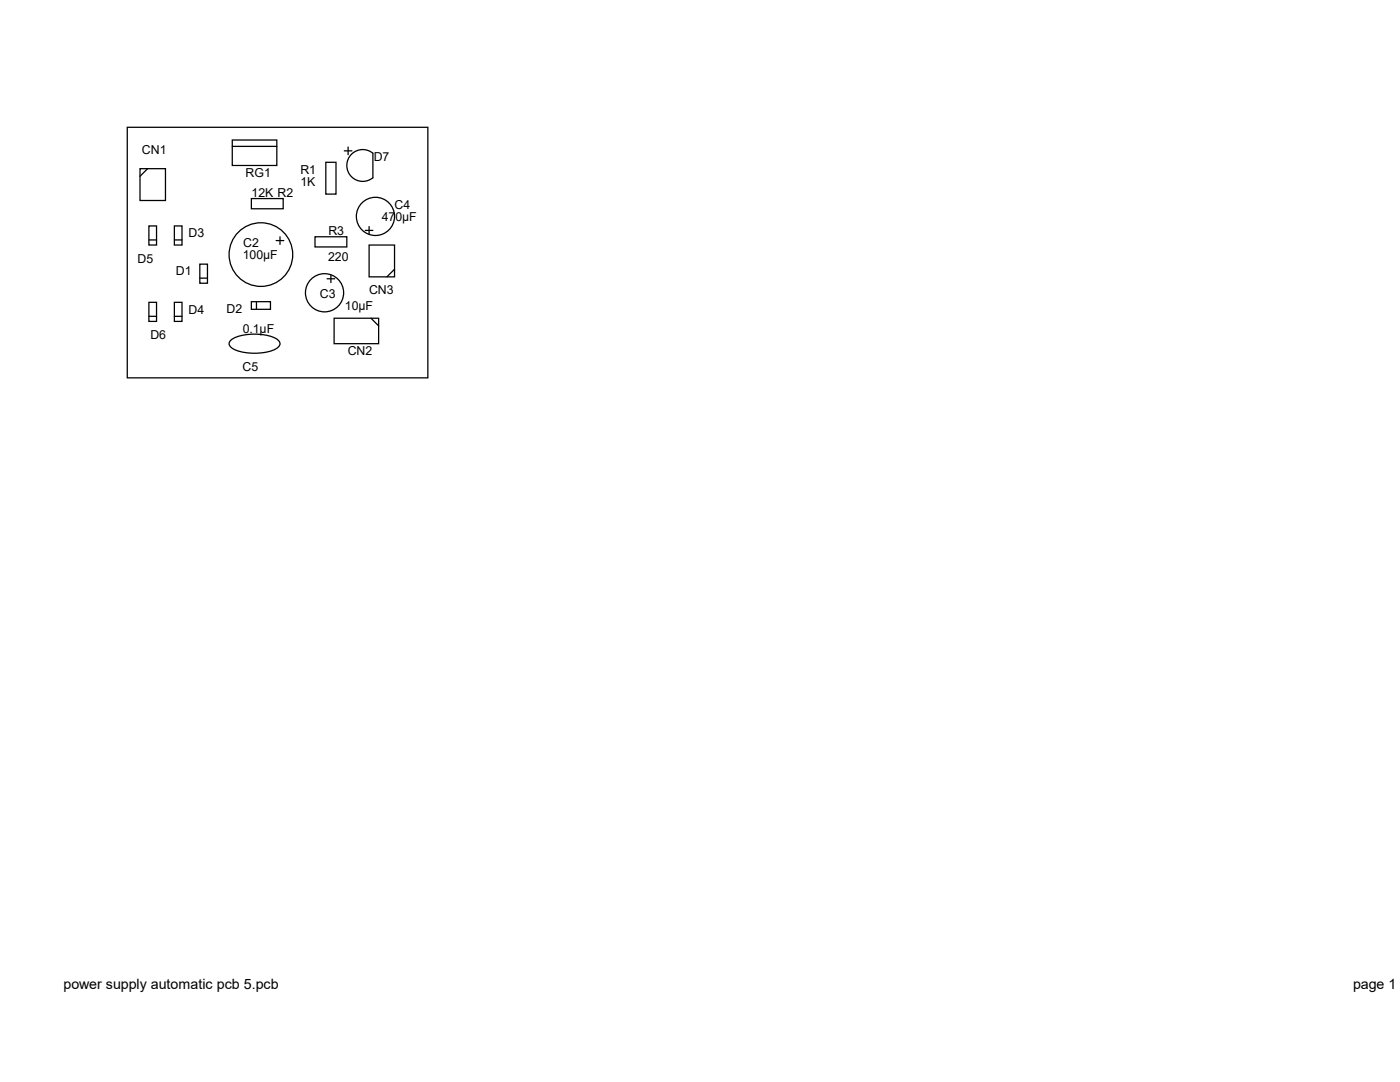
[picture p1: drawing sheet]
<svg xmlns="http://www.w3.org/2000/svg" width="279mm" height="216mm" viewBox="0 0 279 216" stroke-linecap="round" stroke-linejoin="round" font-family="sans-serif">
<g fill="none" stroke="#000" stroke-width=".25">
<path d="M25.4 25.4h60v50h-60zM27.9 33.7h5.1v6.3h-5.1zM29.5 33.7l-1.6 1.5M46.4 27.9h8.8v5.1h-8.8zM46.4 29.2h8.8M50.2 39.6h6.3v2.1h-6.3zM65 32.4h2.1v6.3h-2.1zM68.7 30.1h1.5M69.5 29.3v1.6M74.4 30.6a3.2 3.2 0 0 0-4.3 .2 3.2 3.2 0 0 0 0 4.4 3.2 3.2 0 0 0 4.3 .3M74.4 30.6v4.9M29.7 45.1h1.5v3.8h-1.5z"/>
<path d="M29.7 47.9h1.5M34.8 45.1h1.5v3.8h-1.5zM34.8 47.9h1.5M39.9 52.7h1.5v3.8h-1.5zM39.9 55.5h1.5M55.1 48h1.5M55.9 47.2v1.6M62.9 47.2h6.3v2.1h-6.3zM65.3 55.6h1.5M66 54.9v1.5M72.9 46h1.5M73.7 48.9h5v6.3h-5z"/>
<path d="M73.7 45.2v1.5M78.7 53.7l-1.5 1.5M29.7 60.3h1.5v3.8h-1.5zM29.7 63.1h1.5M34.8 60.3h1.5v3.8h-1.5zM34.8 63.1h1.5M46.1 67.8a9.8 9.8 0 0 1 7.5-.8 2.72 2.72 0 0 1 2.3 1.6 1.86 1.86 0 0 1-1.5 1.3 11.4 11.4 0 0 1-7.8-.3 1.05 1.05 0 0 1-.8-.7 1.05 1.05 0 0 1 .3-1.1zM50.2 60.2h3.8v1.5h-3.8zM51.2 60.2v1.5M66.7 63.5h8.9v5.1h-8.9zM74 63.5l1.6 1.5"/>
<circle cx="52.1" cy="50.8" r="6.4"/>
<circle cx="64.8" cy="58.4" r="3.8"/>
<circle cx="74.9" cy="43.2" r="3.8"/>
</g>
<g font-size="2.8">
<text x="12.7" y="197.4">power supply automatic pcb 5.pcb</text>
<text x="270" y="197.4">page 1 o</text>
</g>
<g font-size="2.5">
<text x="28.3" y="30.8">CN1</text>
<text x="49" y="35.3">RG1</text>
<text x="59.9" y="34.6">R1</text>
<text x="74.6" y="32.1">D7</text>
<text x="50.2" y="39.3">12K R2</text>
<text x="59.9" y="37.2">1K</text>
<text x="78.7" y="41.6">C4</text>
<text x="37.6" y="47.3">D3</text>
<text x="65.5" y="46.9">R3</text>
<text x="76.2" y="44.2">470µF</text>
<text x="27.5" y="52.4">D5</text>
<text x="48.5" y="51.8">100µF</text>
<text x="48.6" y="49.2">C2</text>
<text x="65.5" y="52">220</text>
<text x="35.1" y="54.9">D1</text>
<text x="63.8" y="59.4">C3</text>
<text x="73.7" y="58.8">CN3</text>
<text x="37.6" y="62.6">D4</text>
<text x="45.2" y="62.4">D2</text>
<text x="68.8" y="61.9">10µF</text>
<text x="30" y="67.6">D6</text>
<text x="48.4" y="66.4">0.1µF</text>
<text x="69.4" y="70.8">CN2</text>
<text x="48.4" y="74">C5</text>
</g>
</svg>
